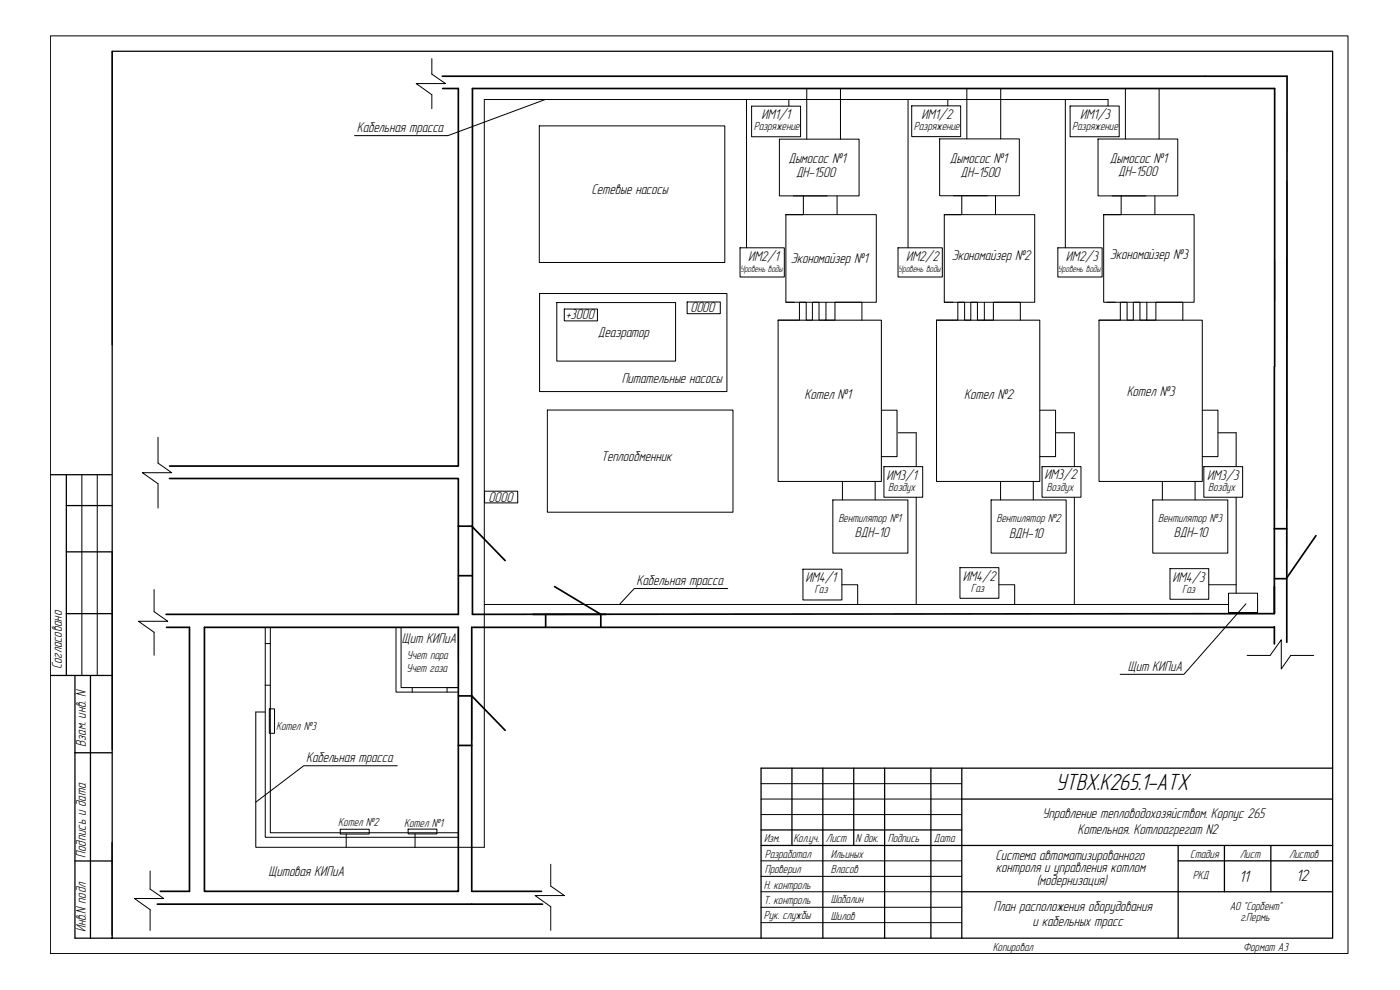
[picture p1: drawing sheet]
<svg xmlns="http://www.w3.org/2000/svg" width="420mm" height="297mm" viewBox="0 0 420 297" stroke-linecap="round" stroke-linejoin="round" font-family="sans-serif">
<path d="M15.1 10.8h389.5v275.3h-389.5zM228.4 239.7h60.2M228.4 235.1h60.2M228.4 258.3h60.2M228.4 244.4h60.2M228.4 276.8h60.2M228.4 272.2h60.2M228.4 267.6h60.2M228.4 262.9h60.2" fill="none" stroke="#000" stroke-width=".3"/>
<g fill="none" stroke="#000" stroke-width=".38">
<path d="M237.7 230.5v23.2M246.9 230.5v51M256.2 230.5v23.2M265.5 230.5v51M279.4 230.5v51M288.6 239.7h111.3M288.6 230.5v51M399.9 230.5h-171.5v51M228.4 249h60.2M228.4 253.7h171.5M353.6 258.3h46.3M353.6 253.7v27.8"/>
<path d="M367.5 253.7v13.9M381.4 253.7v13.9M288.6 267.6h111.3M22.5 281.5h377.4v-266.1h-366.2v266.1"/>
</g>
<path d="M33.7 15.4v88.1" fill="none" stroke="#000" stroke-width=".38"/>
<!-- layer: 0 -->
<path d="M33.7 165.6v59.3" fill="none" stroke="#000" stroke-width=".38"/>
<!-- layer: MAIN -->
<path d="M386.2 54.3v98.4M382.5 78.1v12.2M169.3 92.7h10v3.6h-10zM206.2 90.6h10v3.5h-10zM24.6 142.4v60.3M29.2 142.4v60.3M145.4 147.4h10v3.5h-10z" fill="none" stroke="#000" stroke-width=".3"/>
<path d="M15.1 142.4h18.5M19.9 142.4v60.3M19.9 151.7h13.7M19.9 165.6h13.7M19.9 184.1h13.7M15.1 202.7h18.5M22.5 202.7v78.8M27.1 202.7v78.8M22.5 225.9h11.1M22.5 258.3h11.1M33.6 252.7v27.9" fill="none" stroke="#000" stroke-width=".38"/>
<path d="M132.7 22.9h253.6M141.8 26.6h240.7v83.4M382.5 110v48.6M382.5 173.6v10.5l-240.7 .2M382.5 176v8.1M141.6 188.2h240.9" fill="none" stroke="#000" stroke-width=".51"/>
<!-- layer: 0 -->
<g fill="none" stroke="#000" stroke-width=".51">
<path d="M132.9 26.6h4.7v113.2h-86.7M141.8 26.6v157.7M386.3 22.9l-.1 169.8M50.9 143.6h86.7v14.3M137.6 157.9v26.4h-87.8M137.6 157.9h4l10 10.3M386.2 158.6h-3.7v15h3.7M137.6 172.7h4M166.4 176l13.9 8.3v3.9M394.9 160.7l-8.7 12.7M50 188.2h6.9v79.2h-8.8M61.4 188.2h76.2v79.2h-76.2z"/>
<path d="M141.6 188.2v79.2h20.9M159.9 184.3h22M163.8 184.3v3.9M382.5 188.1v5.1M137.6 208.8h4l10 10.3M137.6 223.7h4M47.2 271.3h115.6"/>
</g>
<g fill="none" stroke="#000" stroke-width=".3">
<path d="M129.6 17.6v4.6l4.1 2.9h-8.8l4.7 3.3v4.2M161.9 37.8h55.6v41h-55.6zM163.6 29.9l-29.2 10.8h-28M224 29.9v44.5M225.6 31.8h14.7v9.2h-14.7zM236.7 29.9v1.9M242.1 26.6v15.2M252.2 26.6v15.2M272.5 29.9v44.5M273.6 31.8h14.7v9.2h-14.7zM284.5 29.9v1.9M290.2 26.6v15.1"/>
<path d="M300.3 26.6v15.1M319.7 29.9v44.5M321.2 31.8h14.7v9.2h-14.7zM332.5 31.8v-1.9h-187.2v224.3h-68.5v-40.6h2.8M337.7 26.6v15.1M347.9 26.6v15.1M233.9 41.8h23.9v17h-23.9zM238.1 58.8h10.2M241.1 58.8v5.6h-5.2M251.2 58.8v5.6M282 41.7h23.9v17h-23.9zM286.2 58.7h10.1"/>
<path d="M288.6 58.8v5.6h-5.2M298.8 58.8v5.6M329.5 41.7h24v17.1h-24zM333.8 58.8h10.1M336.5 58.8v5.6h-5.3M346.6 58.8v5.6M222.1 74.4h13.3v8.7h-13.3zM235.9 64.4h27.1v26.3h-27.1zM269.5 74.4h13.3v8.7h-13.3zM283.4 64.4h27.1v26.3h-27.1zM317.5 74.4h13.3v8.7h-13.3zM331.2 64.4h27.2v26.3h-27.2z"/>
<path d="M161.9 88.1h56.3v29.4h-56.3zM167.1 90.8h35.6v17.5h-35.6zM233.5 96.1h31v48.4h-31zM235.9 90.7h2.5M247.9 90.7v5.4h-2.1v-5.4h-2v5.4h-1.9v-5.4h-2v5.4h-6.4M247.9 96.1h2.7v-5.4h8.1v5.4M281.1 96.1h31v48.4h-31zM283.4 90.7h2.5M295.4 90.7v5.4h-2.1v-5.4h-1.9v5.4h-1.9v-5.4h-2v5.4h-6.4M295.4 96.1h2.7v-5.4h8.1v5.4M329.8 96.1h31v48.4h-31zM332.2 90.7h2.5"/>
<path d="M344.2 90.7v5.4h-2.1v-5.4h-2v5.4h-1.8v-5.4h-2.1v5.4h-6.4M344.2 96.1h2.7v-5.4h8.1v5.4M47.4 131.2v7.8l4.1 2.8h-8.8l4.7 3.3v7.4M164.3 123h55.7v30.7h-55.7zM264.5 123.1h4.7v13.9h-4.7M269.5 129.9h5.5v10.1M312.1 123.1h4.7v13.9h-4.7M317 129.9h5.4v10.1M360.8 123.1h4.7v13.9h-4.7M365.5 129.9h5.5v10.1M250 150h22.5v16h-22.5zM252.8 144.5v5.5"/>
<path d="M262.7 144.5v5.5M265.3 140h11.6v9.2h-11.6zM275 149.2v32.2M297.4 150h22.6v16h-22.6zM300.3 144.5v5.5M310.1 144.5v5.5M312.7 140h11.7v9.2h-11.7zM322.4 149.2v32.2M346 150h22.5v16h-22.5zM348.8 144.5v5.5M358.7 144.5v5.5M361.3 140h11.6v9.2h-11.6z"/>
<path d="M371 149.2v28.8M46.2 176.9v6.6l4.1 2.9h-8.8l4.7 3.3v6.9M218.4 176.6h-28.1l-4.4 4.8M241 170.8h11.7v9.2h-11.7zM252.7 175.4h4.7v6M288.1 170.3h11.7v9.2h-11.7zM299.8 175.4h4.7v6M351.1 170.6h11.7v9.2h-11.7zM362.8 175.4h8.2M368.7 178h8.7v5.8h-8.7zM79.6 188.2v63h58M79.6 193.1h1.5"/>
<path d="M81.1 188.2v61.7h56.5M118.8 188.2v19.5h18.8M120.4 188.2v18.1h17.2h-3.4v1.4M137.6 188.2v9.7M145.3 181.4h223.4M373.9 181.2l-18.6 21.1h-19.1M374.3 196.7h6.9l3.3-4.7v8.7l2.9-4h6.9M79.6 205.6h1.5M80.8 212.7h1.6v7.3h-1.6zM123.7 206.3v1.4M141.6 208.8v13M119.2 229.8h-28l-14.4 10.9"/>
<path d="M102.1 248.8h8.7v1.4h-8.7zM103.9 250.2v4M122.5 248.8h8.6v1.4h-8.6zM124.6 250.2v4M165.3 259.3v6.6l4.1 2.8h-8.8l4.7 3.3v7.2M45.1 261.3v5.5l4.1 2.8h-8.8l4.7 3.3v6.3"/>
</g>
<text font-size="7.3" x="316.9" y="237.2">УТВХ.К265.1-АТХ</text>
<g font-size="5.1">
<text x="371.9" y="264.7">11</text>
<text x="389" y="264.5">12</text>
</g>
<g font-size="4.4">
<text x="228.5" y="35.8">ИМ1/1</text>
<text x="276.6" y="35.7">ИМ1/2</text>
<text x="324.2" y="35.8">ИМ1/3</text>
<text x="107.1" y="39.6">Кабельная трасса</text>
<text x="236.6" y="49">Дымосос №1</text>
<text x="238.9" y="53.2">ДН-1500</text>
<text x="285.1" y="49">Дымосос №1</text>
<text x="288.3" y="53.2">ДН-1500</text>
<text x="333.1" y="48.8">Дымосос №1</text>
<text x="335.5" y="52.9">ДН-1500</text>
<text x="177.6" y="58.2">Сетевые насосы</text>
<text x="333.1" y="77.8">Экономайзер №3</text>
<text x="224.5" y="78.3">ИМ2/1</text>
<text x="237.3" y="79">Экономайзер №1</text>
<text x="271.9" y="78.3">ИМ2/2</text>
<text x="285.6" y="78">Экономайзер №2</text>
<text x="319.9" y="78.3">ИМ2/3</text>
<text x="169.9" y="95.8">+3000</text>
<text x="207.2" y="93.6">0000</text>
<text x="179.4" y="101">Деаэратор</text>
<text x="186.6" y="114.8">Питательные насосы</text>
<text x="241.4" y="119.9">Котел №1</text>
<text x="289.4" y="119.7">Котел №2</text>
<text x="338.1" y="118.8">Котел №3</text>
<text x="180.4" y="138.4">Теплообменник</text>
<text x="313.5" y="143.8">ИМ3/2</text>
<text x="362.3" y="143.9">ИМ3/3</text>
<text x="266.1" y="144">ИМ3/1</text>
<text x="146.6" y="150.5">0000</text>
<text x="256.6" y="161.3">ВДН-10</text>
<text x="302.8" y="161.4">ВДН-10</text>
<text x="352.3" y="161.3">ВДН-10</text>
<text x="191.1" y="175.4">Кабельная трасса</text>
<text x="241.7" y="174.8">ИМ4/1</text>
<text x="289" y="174.3">ИМ4/2</text>
<text x="351.9" y="174.5">ИМ4/3</text>
<text x="120.6" y="192.9">Щит КИПиА</text>
<text x="18.5" y="200.8" transform="rotate(-90 18.5 200.8)">Согласовано</text>
<text x="338.5" y="201.3">Щит КИПиА</text>
<text x="25.8" y="224" transform="rotate(-90 25.8 224)">Взам. инв. N</text>
<text x="91.9" y="228.7">Кабельная трасса</text>
<text x="312.9" y="245.4">Управление тепловодохозяйством. Корпус 265</text>
<text x="323.4" y="250.2">Котельная. Котлоагрегат N2</text>
<text x="25.8" y="257.4" transform="rotate(-90 25.8 257.4)">Подпись и дата</text>
<text x="80.6" y="262.9">Щитовая КИПиА</text>
<text x="298.8" y="258">Система автоматизированного</text>
<text x="298.9" y="261.8">контроля и управления котлом</text>
<text x="311.1" y="265.5">(модернизация)</text>
<text x="298.1" y="273.4">План расположения оборудования</text>
<text x="25.8" y="279.7" transform="rotate(-90 25.8 279.7)">Инв.N подл</text>
<text x="309.9" y="277.8">и кабельных трасс</text>
</g>
<g font-size="3.6">
<text x="226.2" y="39">Разряжение</text>
<text x="274.2" y="39">Разряжение</text>
<text x="321.8" y="39">Разряжение</text>
<text x="266.6" y="147.3">Воздух</text>
<text x="314.1" y="147.3">Воздух</text>
<text x="362.6" y="147.3">Воздух</text>
<text x="251.6" y="156.6">Вентилятор №1</text>
<text x="299.1" y="156.6">Вентилятор №2</text>
<text x="347.6" y="156.6">Вентилятор №3</text>
<text x="244.4" y="177.8">Газ</text>
<text x="291.4" y="177.6">Газ</text>
<text x="354.8" y="177.9">Газ</text>
<text x="122.1" y="197.6">Учет пара</text>
<text x="122" y="201.5">Учет газа</text>
<text x="82.9" y="219.1">Котел №3</text>
<text x="101.5" y="247.9">Котел №2</text>
<text x="121.3" y="248.1">Котел №1</text>
<text x="229.3" y="252.7">Изм.</text>
<text x="229.5" y="257.4">Разработал</text>
<text x="238.1" y="252.7">Кол.уч.</text>
<text x="247.9" y="252.7">Лист</text>
<text x="249.4" y="257.4">Ильиных</text>
<text x="256.7" y="252.7">N док.</text>
<text x="266.4" y="252.7">Подпись</text>
<text x="280.3" y="252.7">Дата</text>
<text x="357.2" y="257.4">Стадия</text>
<text x="372.1" y="257.4">Лист</text>
<text x="386.9" y="257.4">Листов</text>
<text x="229.5" y="262">Проверил</text>
<text x="249.4" y="262">Власов</text>
<text x="358" y="263.7">РКД</text>
<text x="229.2" y="266.6">Н. контроль</text>
<text x="229.2" y="275.9">Рук. службы</text>
<text x="229.2" y="271.1">Т. контроль</text>
<text x="249.3" y="270.9">Шабалин</text>
<text x="249.4" y="275.9">Шилов</text>
<text x="369.1" y="273">АО &quot;Сорбент&quot;</text>
<text x="372.3" y="276.5">г.Пермь</text>
<text x="297.9" y="285.2">Копировал</text>
<text x="373.1" y="285.2">Формат A3</text>
</g>
<g font-size="2.9">
<text x="222.1" y="81.7">Уровень воды</text>
<text x="269.6" y="81.7">Уровень воды</text>
<text x="317.5" y="81.7">Уровень воды</text>
</g>
</svg>
